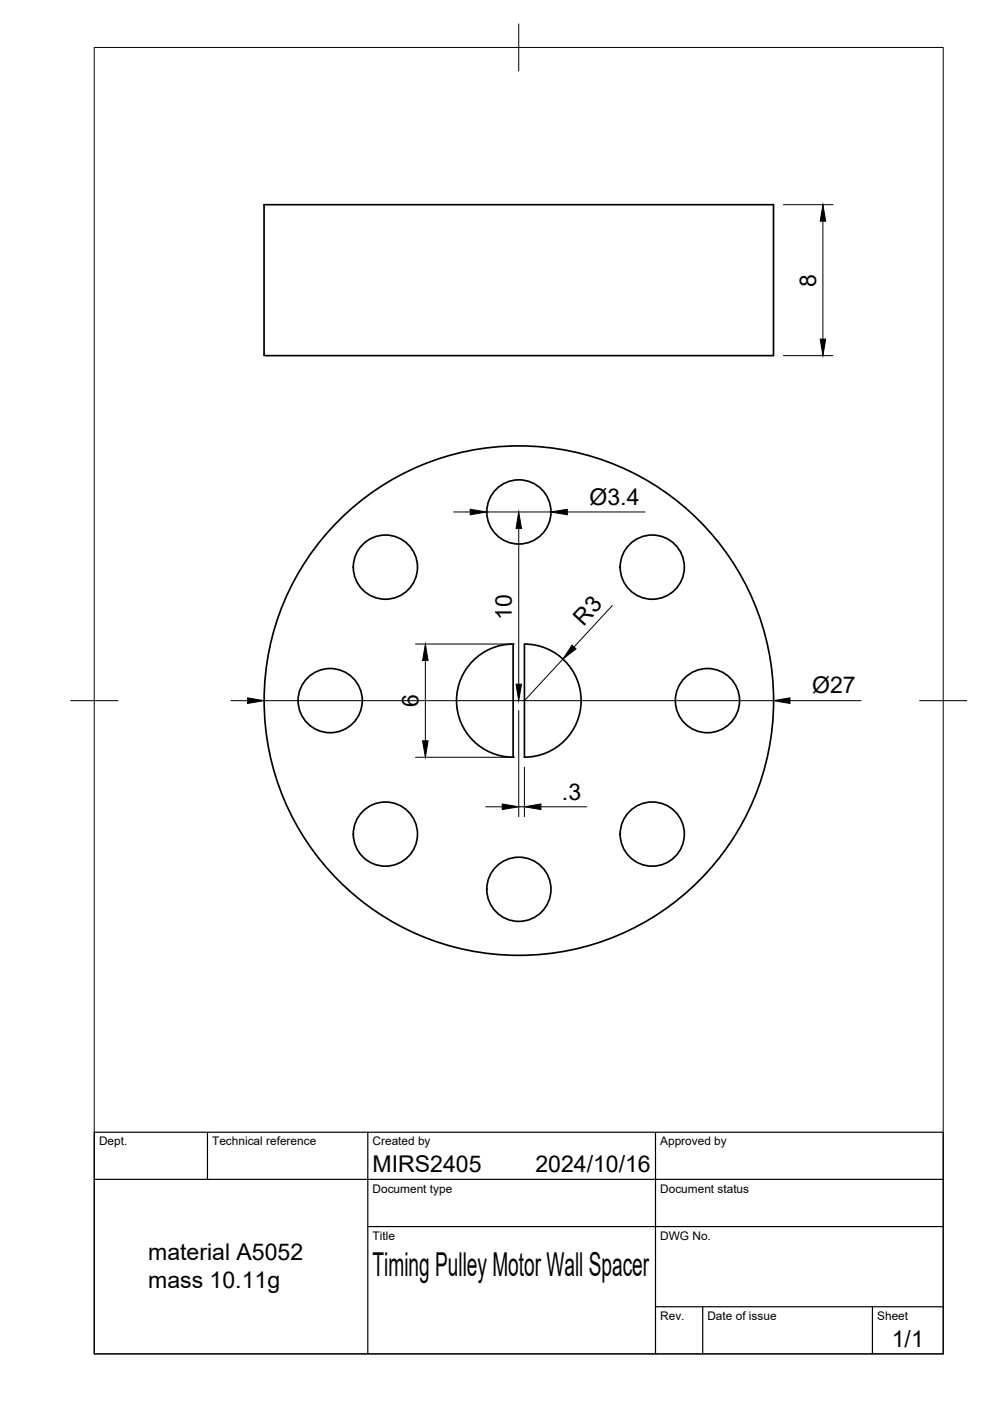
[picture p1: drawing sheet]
<svg xmlns="http://www.w3.org/2000/svg" width="210mm" height="297mm" viewBox="0 0 210 297" stroke-linecap="round" stroke-linejoin="round" font-family="sans-serif">
<!-- layer: Visible -->
<g fill="none" stroke="#000" stroke-width=".36">
<path d="M56 43.4h108v32h-108zM111.2 136.6a12 12 0 0 1 12 11.9 12 12 0 0 1-12 12zM100.3 140.1a12 12 0 0 1 8.5-3.5v23.9a12 12 0 0 1-11.1-7.4 12 12 0 0 1 2.6-13z"/>
<circle cx="110" cy="108.5" r="6.8"/>
<circle cx="81.7" cy="120.2" r="6.8"/>
<circle cx="138.3" cy="120.2" r="6.8"/>
<circle cx="70" cy="148.5" r="6.8"/>
<circle cx="110" cy="148.5" r="54"/>
<circle cx="150" cy="148.5" r="6.8"/>
<circle cx="81.7" cy="176.8" r="6.8"/>
<circle cx="138.3" cy="176.8" r="6.8"/>
<circle cx="110" cy="188.5" r="6.8"/>
</g>
<!-- layer: BORDER -->
<path d="M20 10.1h180v276.9h-180zM110 5.1v10M15 148.6h10M195 148.6h10" fill="none" stroke="#000" stroke-width=".21"/>
<!-- layer: TITLEBLOCK -->
<path d="M20 240.1h180v46.9h-180zM20 250h180M44 240.1v9.9M78 240.1v46.9M139 240.1v46.9M78 260.1h122M139 277.1h61M149 277.1v9.9M185 277.1v9.9" fill="none" stroke="#000" stroke-width=".25"/>
<!-- layer: FD_Dimensions -->
<g fill="none" stroke="#000" stroke-width=".21">
<path d="M166.1 43.4h10.5M174.5 46.9v25M166.1 75.4h10.5M96.2 108.5h3.5M103.2 108.5h13.6M110 112.1v33M120.3 108.5h16.5M88.1 136.6h21M119.3 139.7l-8.1 8.9M129.8 128.4l-8.1 8.8M49 148.6h3.5M56 148.6h108"/>
<path d="M90.2 140v17.1M110 150.7v22.5M167.5 148.6h15.1M88.1 160.6h21M103 171.1h3.5M110 171.1h1.2M111.2 162.7v10.5M114.7 171.1h9.7"/>
</g>
<g fill="#000" stroke="#000" stroke-width=".21">
<path d="M174.5 43.4l.6 3.5h-1.2zM173.9 71.9h1.2l-.6 3.5zM99.7 108l3.5 .5-3.5 .6zM110 108.5l.6 3.6h-1.2zM116.8 108.5l3.5-.5v1.1zM121.3 136.8l.8 .8-2.8 2.1zM52.5 148l3.5 .6-3.5 .5zM90.2 136.6l.6 3.4h-1.2zM89.6 157.1h1.2l-.6 3.5zM109.4 145.1h1.2l-.6 3.5zM164 148.6l3.5-.6v1.1zM106.5 170.5l3.5 .6-3.5 .5z"/>
<path d="M111.2 171.1l3.5-.6v1.1z"/>
</g>
<text font-size="7" x="79" y="270.6">Timing Pulley Motor Wall Spacer</text>
<g font-size="4.9">
<text x="173" y="60.8" transform="rotate(-90 173 60.8)">8</text>
<text x="125" y="107">Ø3.4</text>
<text x="108.5" y="131.4" transform="rotate(-90 108.5 131.4)">10</text>
<text x="123.7" y="132.9" transform="rotate(-47 123.7 132.9)">R3</text>
<text x="88.7" y="149.9" transform="rotate(-90 88.7 149.9)">6</text>
<text x="172.2" y="147">Ø27</text>
<text x="119.1" y="169.6">.3</text>
<text x="79" y="248.5">MIRS2405</text>
<text x="113.5" y="248.5">2024/10/16</text>
<text x="31.4" y="267.2">material A5052</text>
<text x="31.4" y="273">mass 10.11g</text>
<text x="189.1" y="285.7">1/1</text>
</g>
<g font-size="2.5">
<text x="21" y="242.9">Dept.</text>
<text x="45" y="242.9">Technical reference</text>
<text x="79" y="242.9">Created by</text>
<text x="140" y="242.9">Approved by</text>
<text x="79" y="252.8">Document type</text>
<text x="140" y="252.8">Document status</text>
<text x="79" y="262.9">Title</text>
<text x="140" y="262.9">DWG No.</text>
<text x="140" y="279.9">Rev.</text>
<text x="150" y="279.9">Date of issue</text>
<text x="186" y="279.9">Sheet</text>
</g>
</svg>
